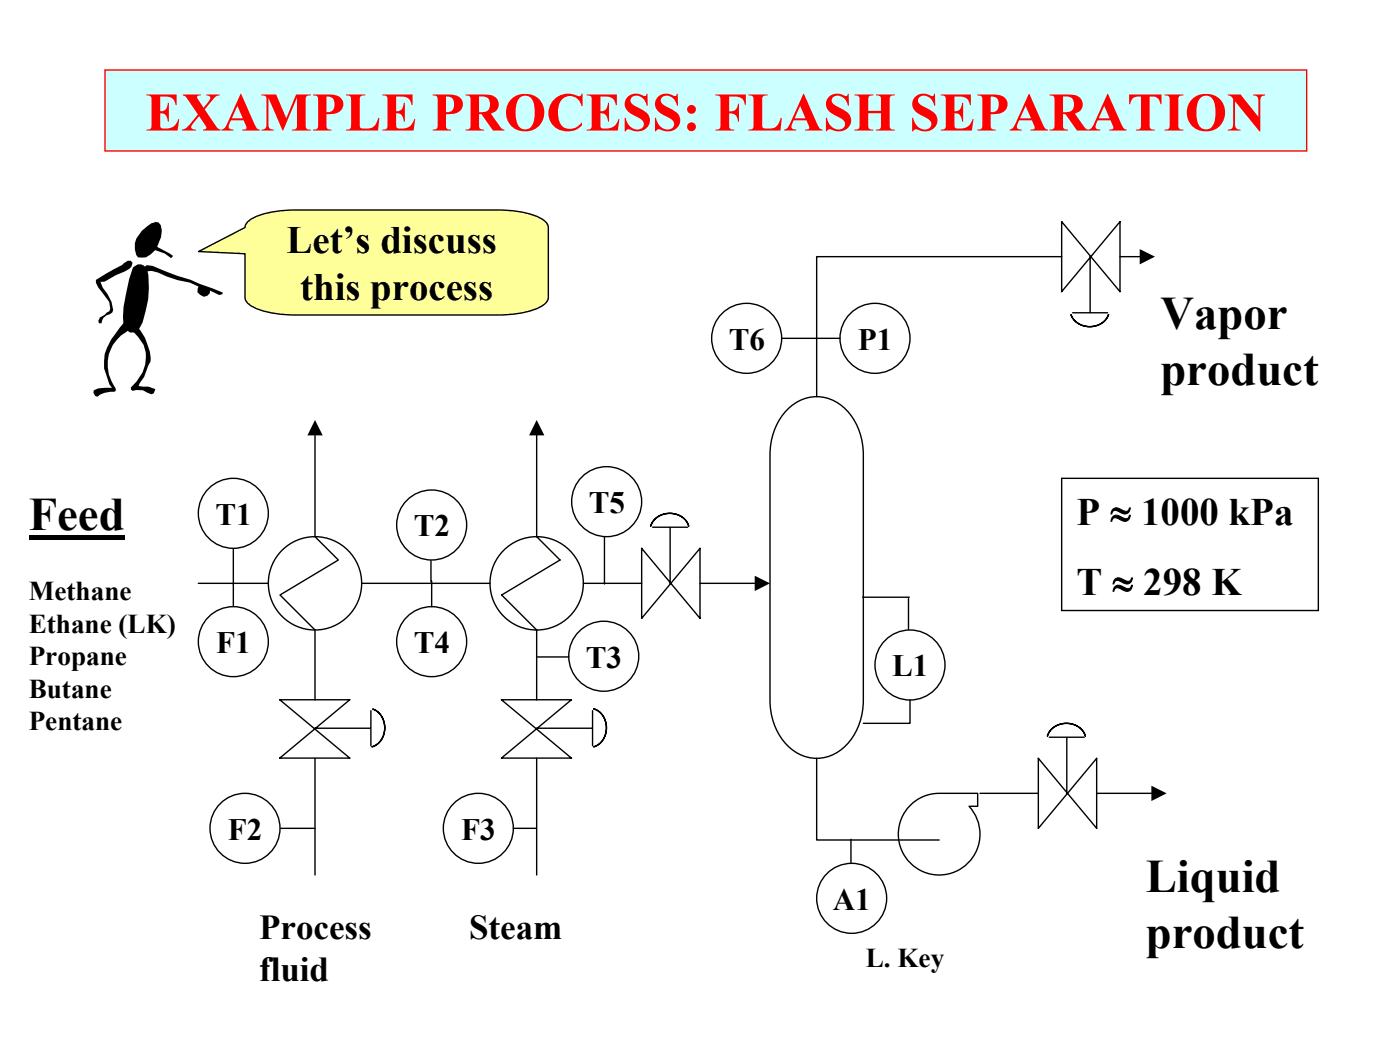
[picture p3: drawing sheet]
<svg xmlns="http://www.w3.org/2000/svg" width="254mm" height="190mm" viewBox="0 0 254 190" stroke-linecap="round" stroke-linejoin="round" font-family="sans-serif">
<path d="M19 12.7h218.1v14.7h-218.1z" fill-rule="evenodd" fill="#cff" stroke="#f00" stroke-width=".25"/>
<g fill="none" stroke="#000" stroke-width=".25">
<path d="M142.5 74.6a7.4 7.4 0 0 1 12 .9 12.1 12.1 0 0 1 2.1 7v44.5a10.8 10.8 0 0 1-5.4 9.9 7.4 7.4 0 0 1-9.4-2.9 12.1 12.1 0 0 1-2.1-7v-44.5a11.9 11.9 0 0 1 2.8-7.9zM97.4 97.4l4.2 4.2-10.6 6.3 6.4 6.4M116.4 99.5v12.7l10.6-12.7v12.7zM118.4 95.7h6.4M121.6 95.8v10M165.5 145.8a7.4 7.4 0 0 1 4.8-1.9h7.1v2.4h-1.6a7.4 7.4 0 0 1-.4 10.5 7.4 7.4 0 0 1-10.5-.5 7.4 7.4 0 0 1 .6-10.5z"/>
<circle cx="57.1" cy="105.8" r="8.5"/>
<circle cx="97.4" cy="105.8" r="8.5"/>
</g>
<path d="M118.6 94.4l-.5 1a3.7 3.7 0 0 1 3.4-2.3 3.7 3.7 0 0 1 3.4 2.3 3.8 3.8 0 0 0-6.3-1z" fill-rule="evenodd" fill="#00cc9a" stroke="#000" stroke-width=".25"/>
<path d="M57.1 97.4l4.3 4.2-10.6 6.3 6.3 6.4M36 105.8h12.7M65.6 105.8h23.3M105.8 105.8h10.6M127 105.8h10M50.8 127h12.7l-12.7 10.5h12.7zM57.1 132.1h10.1M67.3 128.9v6.4" fill="none" stroke="#000" stroke-width=".25"/>
<path d="M136.9 104.5l2.8 1.3-2.8 1.4z" fill="#000"/>
<path d="M67.5 128.6a3.7 3.7 0 0 1 2.3 3.4 3.7 3.7 0 0 1-2.3 3.5 3.7 3.7 0 0 0 2.3-3.5 3.7 3.7 0 0 0-2.3-3.4z" fill-rule="evenodd" fill="#00cc9a" stroke="#000" stroke-width=".25"/>
<path d="M57.1 114.3v12.7M91 127h12.7l-12.7 10.5h12.7zM97.3 132.1h10.1M107.5 128.9v6.4" fill="none" stroke="#000" stroke-width=".25"/>
<path d="M107.7 128.6a3.7 3.7 0 0 1 2.3 3.4 3.7 3.7 0 0 1-2.3 3.5 3.7 3.7 0 0 0 2.3-3.5 3.7 3.7 0 0 0-2.3-3.4z" fill-rule="evenodd" fill="#00cc9a" stroke="#000" stroke-width=".25"/>
<path d="M57.1 78.9v18.5M97.4 78.9v18.5M97.4 114.3v12.7M148.2 137.6v14.8h22.2M188.4 137.6v12.7l10.6-12.7v12.7zM190.4 133.8h6.3M193.5 133.9v10" fill="none" stroke="#000" stroke-width=".25"/>
<path d="M57.1 76.2l1.4 2.8h-2.7zM97.4 76.2l1.4 2.8h-2.8z" fill="#000"/>
<path d="M190.6 132.5a3.8 3.8 0 0 1 6.3 1 3.7 3.7 0 0 0-3.4-2.3 3.7 3.7 0 0 0-3.5 2.3z" fill-rule="evenodd" fill="#00cc9a" stroke="#000" stroke-width=".25"/>
<path d="M192.6 46.6h-44.4v25.4M192.6 40.2v12.7l10.6-12.7v12.7zM194.6 56.7h6.4M197.8 46.6v10M177.8 143.9h10.6M199 143.9h9.9" fill="none" stroke="#000" stroke-width=".25"/>
<path d="M208.9 142.6l2.8 1.3-2.8 1.4z" fill="#000"/>
<path d="M194.3 57a3.7 3.7 0 0 0 3.4 2.3 3.7 3.7 0 0 0 3.4-2.3 3.7 3.7 0 0 1-3.4 2.3 3.7 3.7 0 0 1-3.4-2.3z" fill-rule="evenodd" fill="#00cc9a" stroke="#000" stroke-width=".25"/>
<g fill="none" stroke="#000" stroke-width=".25">
<path d="M203.2 46.6h3.6M141.8 61.4h10.6M42.3 99.6v10.3M109.7 97.5v8.5M78.2 101.7v3.9M78.3 105.4v4.7M97.5 119.2h5.7M156.5 108.4h8.5M164.8 108.6v5.6M57.1 137.6v21.2M97.4 137.6v21.2M165.1 127v4.2h-8.5"/>
<path d="M50.9 150.3h6.2M93.1 150.3h4.1M154.4 152.3v4.3"/>
<circle cx="135.5" cy="61.4" r="6.4"/>
<circle cx="158.7" cy="61.4" r="6.4"/>
<circle cx="42.3" cy="93.1" r="6.4"/>
<circle cx="78.3" cy="95.2" r="6.4"/>
<circle cx="110.1" cy="91" r="6.4"/>
<circle cx="42.3" cy="116.4" r="6.4"/>
<circle cx="78.3" cy="116.4" r="6.4"/>
<circle cx="109.5" cy="119.1" r="6.4"/>
<circle cx="165.1" cy="120.6" r="6.4"/>
<circle cx="44.4" cy="150.3" r="6.4"/>
<circle cx="86.8" cy="150.3" r="6.4"/>
<circle cx="154.5" cy="163" r="6.4"/>
</g>
<g fill="#000">
<path d="M206.8 45.2l2.7 1.4-2.7 1.4z"/>
<path d="M17.4 50.8l4.8-2.7 1-.8h.5l.3 .4-.1 .7-.5 .4-2.4 1.1-2 1.2h-.8l.4 1.1 .9 1.2 .7 1.4 .3 1.4-.1 .5-.5 .3a1.73 1.73 0 0 0-1.5 1.7h-.4l-.2-.4 .3-.7 1.8-1.1 .1-.5-.2-1.2-2-2.6-.4-.9z" fill-rule="evenodd"/>
<path d="M24.1 48.5a1.46 1.46 0 0 1 2.1-.3l.5 .8a16.7 16.7 0 0 1-1.5 10.8l-.9 .5h-.7l-.8-.5-.4-.8-.1-1.5a35.9 35.9 0 0 1 1.8-9z" fill-rule="evenodd"/>
<path d="M26.3 48.1l1.4 .1 4.5 1.9 2.4 .7 5.8 2.3-.1 .3-.5 .1-1.7-.8-.1 .5-.4 .5-.6 .1-.7-.3-.5-.5 .2-1-1.6-.7a17.9 17.9 0 0 1-5.7-1.9l-1.2-.3-1.2 .2-.1-.8 .4-.4h.3z" fill-rule="evenodd"/>
<path d="M25.7 41.9l1.8-1.4 .7-.2-.3-.1 .8 .1 .5 .6 .2 .9-.2 1.3-.7 1.7 2.3 1.2 .6 .4-.3 .4-1.2-.8-1.7-.6-.9 .7-.8 .6h-1.5a3.6 3.6 0 0 1 .7-4.8z" fill-rule="evenodd"/>
<path d="M22.6 58.4l.6 .1 .3 .5v.8l-.6 .4a6.9 6.9 0 0 0-1.9 10.3v.4l-.3 .2a4.1 4.1 0 0 0-3 .9l-.4-.2-.3-.5v-.5l.8-.3 2.5-.1-.4-.6-1-3a7.6 7.6 0 0 1 1.9-6z" fill-rule="evenodd"/>
<path d="M24.2 59.2h.6a8.5 8.5 0 0 1 2.4 4.6l.1 1.8-.4 .8-.7 2-.9 1.1-.2 .5 1.8 .1 1.3 .5-.3 .8-.4 .1-1.6-.7h-1.1l-.8 .1-.3-.2v-.4a6.9 6.9 0 0 0 2.4-7.7l-2.1-2.8z" fill-rule="evenodd"/>
</g>
<path d="M5.2 97.2h17.4v.8h-17.4z" fill="#000"/>
<path d="M36 45.6l8.4-4.3a2.25 2.25 0 0 1 1.5-1.8 17.1 17.1 0 0 1 7.7-1.4h36.7a15.6 15.6 0 0 1 8.3 1.8l.8 .9 .1 .5v12.7a2.25 2.25 0 0 1-1.5 1.7 17.1 17.1 0 0 1-7.7 1.4h-36.7a15.6 15.6 0 0 1-8.3-1.8l-.8-.9-.1-.4v-8z" fill-rule="evenodd" fill="#ffff9a" stroke="#000" stroke-width=".25"/>
<path d="M192.6 86.8h46.6v24h-46.6z" fill="none" stroke="#000" stroke-width=".25"/>
<text font-size="9.9" fill="#f00" x="26.4" y="23.7">EXAMPLE PROCESS: FLASH SEPARATION</text>
<g font-size="8.5">
<text x="210.5" y="59.7">Vapor</text>
<text x="210.5" y="69.8">product</text>
<text x="5.2" y="96.2">Feed</text>
<text x="207.9" y="161.8">Liquid</text>
<text x="207.9" y="172">product</text>
</g>
<g font-size="7">
<text x="52" y="46">Let’s discuss</text>
<text x="54.5" y="54.4">this process</text>
<text x="195.3" y="95.2">P ≈ 1000 kPa</text>
<text x="195.3" y="107.9">T ≈ 298 K</text>
</g>
<g font-size="6.3">
<text x="47" y="170.4">Process</text>
<text x="85.1" y="170.4">Steam</text>
<text x="47" y="178">fluid</text>
</g>
<g font-size="5.7">
<text x="132.2" y="63.4">T6</text>
<text x="155.6" y="63.4">P1</text>
<text x="39.1" y="95.2">T1</text>
<text x="106.8" y="93.1">T5</text>
<text x="75.1" y="97.3">T2</text>
<text x="39.2" y="118.5">F1</text>
<text x="75.1" y="118.5">T4</text>
<text x="106.3" y="121.1">T3</text>
<text x="161.8" y="122.7">L1</text>
<text x="41.3" y="152.3">F2</text>
<text x="83.7" y="152.3">F3</text>
<text x="151.1" y="165">A1</text>
</g>
<g font-size="4.9">
<text x="5.2" y="108.9">Methane</text>
<text x="5.2" y="114.8">Ethane (LK)</text>
<text x="5.2" y="120.7">Propane</text>
<text x="5.2" y="126.6">Butane</text>
<text x="5.2" y="132.5">Pentane</text>
<text x="157.1" y="175.4">L. Key</text>
</g>
</svg>
